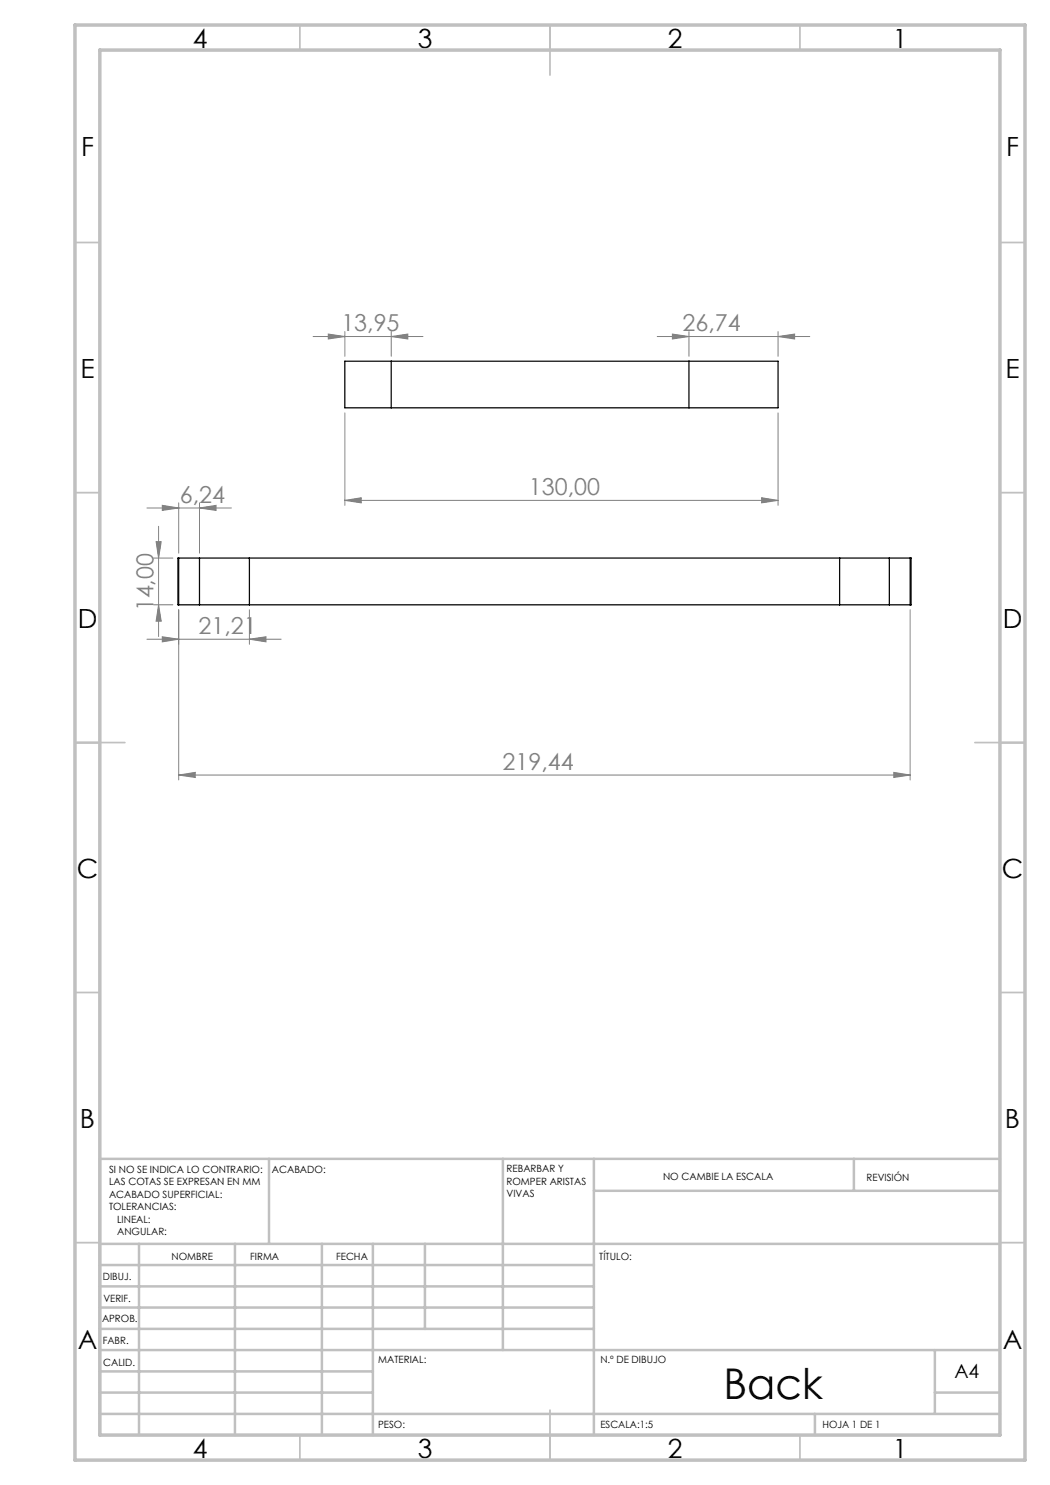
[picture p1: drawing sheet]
<svg xmlns="http://www.w3.org/2000/svg" width="210mm" height="297mm" viewBox="0 0 210 297" stroke-linecap="round" stroke-linejoin="round" font-family="sans-serif">
<g fill="none" stroke="#000" stroke-width=".25">
<path d="M78.2 72.2h-9.2v9.4h9.2M78.2 72.2v9.4M78.2 72.2h59.6M137.8 72.2h17.8v9.4h-17.8M137.8 72.2v9.4M78.2 81.6h59.6M35.7 111.6h-.1v9.4h.1M35.7 111.6h4.2M35.7 111.6v9.4M39.9 111.6h10M39.9 111.6v9.4M49.9 111.6v9.4"/>
<path d="M49.9 111.6h118M167.9 111.6h10M167.9 111.6v9.4M177.9 111.6h4.1M177.9 111.6v9.4M182 111.6h.2M182 111.6v9.4M182.2 111.6v9.4M35.7 121h4.2M39.9 121h10M49.9 121h118M167.9 121h10"/>
<path d="M177.9 121h4.1M182 121h.2"/>
</g>
<g fill="none" stroke="#808080" stroke-width=".2">
<path d="M62.6 67.3h22M65.7 66.8l3.3 .5-3.3 .5zM69 66.3v5M78.2 67.3l3.4-.5v1zM78.2 66.3v5M131.4 67.3h30.6M134.5 66.8l3.3 .5-3.3 .5zM137.8 66.3v5M155.6 67.3l3.3-.5v1zM155.6 66.3v5M69 82.6v18.5M152.3 99.6l3.3 .5-3.3 .5z"/>
<path d="M155.6 82.6v18.5M29.4 101.6h16.9M30.7 111.6h3.9M31.2 108.3h1l-.5 3.3zM31.7 105.3v22M32.5 101.1l3.2 .5-3.2 .5zM35.7 100.6v10M39.9 101.6l3.3-.5v1zM39.9 100.6v10M69 100.1l3.2-.5v1zM69 100.1h86.6M29.4 127.8h26.8"/>
<path d="M30.7 121h3.9M31.7 121l.5 3.2h-1zM32.5 127.3l3.2 .5-3.2 .6zM35.7 122v34M49.9 127.8l3.3-.5v1.1zM49.9 122v6.9M182 122v34M35.7 155l3.4-.5v1zM35.7 155h146.3M178.8 154.5l3.2 .5-3.2 .5z"/>
</g>
<g fill="none" stroke="#c0c0c0" stroke-width=".35">
<path d="M60 5v5M110 5v10M160 5v5M15 48.5h5M200 48.5h5M15 98.5h5M200 98.5h5M15 148.5h10M195 148.5h10M15 198.5h5M200 198.5h5M15 248.5h5"/>
<path d="M200 248.5h5M60 287v5M110 282v10M160 287v5"/>
</g>
<g fill="none" stroke="#c0c0c0" stroke-width=".5">
<path d="M53.8 231.8v17M100.6 231.8v38.2M118.8 231.8v55.2M118.8 238.2h81.2M170.8 231.8v6.4M200 231.8h-180v55.2M20 248.8h180M20 257.3h98.8M20 253h98.8M27.8 248.8v38.2M47 248.8v38.2M64.4 248.8v38.2"/>
<path d="M74.6 248.8v38.2M85 248.8v17M20 265.8h98.8M20 261.5h98.8M20 278.5h54.6M20 274.3h54.6M20 270h180M187 278.5h13M187 270v12.8M20 282.8h180M163 282.8v4.2"/>
</g>
<path d="M15 5h190v287h-190zM20 10h180v277h-180z" fill="none" stroke="#c0c0c0" stroke-width=".7"/>
<g fill="#808080">
<path d="M78.2 67.3l3.4-.5v1zM65.7 66.8l3.3 .5-3.3 .5zM39.9 101.6l3.3-.5v1zM32.5 101.1l3.2 .5-3.2 .5zM49.9 127.8l3.3-.5v1.1zM32.5 127.3l3.2 .5-3.2 .6z"/>
<path d="M69 100.1l3.2-.5v1zM152.3 99.6l3.3 .5-3.3 .5zM134.5 66.8l3.3 .5-3.3 .5zM155.6 67.3l3.3-.5v1zM35.7 155l3.4-.5v1zM178.8 154.5l3.2 .5-3.2 .5z"/>
<path d="M31.2 108.3h1l-.5 3.3zM31.7 121l.5 3.2h-1z"/>
</g>
<text font-size="8.5" x="144.7" y="279.7">Back</text>
<g font-size="5.3">
<text x="38.5" y="9.5">4</text>
<text x="83.5" y="9.5">3</text>
<text x="133.6" y="9.5">2</text>
<text x="178.6" y="9.5">1</text>
<text x="16.2" y="31.3">F</text>
<text x="201.2" y="31.3">F</text>
<text x="16.1" y="75.5">E</text>
<text x="201.1" y="75.5">E</text>
<text x="15.5" y="125.5">D</text>
<text x="200.5" y="125.5">D</text>
<text x="15.4" y="175.5">C</text>
<text x="200.4" y="175.5">C</text>
<text x="16" y="225.5">B</text>
<text x="201" y="225.5">B</text>
<text x="15.5" y="269.8">A</text>
<text x="200.5" y="269.8">A</text>
<text x="38.5" y="291.5">4</text>
<text x="83.5" y="291.5">3</text>
<text x="133.6" y="291.5">2</text>
<text x="178.6" y="291.5">1</text>
</g>
<g font-size="4.7" fill="#808080">
<text x="68.3" y="66.3">13,95</text>
<text x="136.5" y="66.3">26,74</text>
<text x="36" y="100.6">6,24</text>
<text x="105.8" y="99">130,00</text>
<text x="30.7" y="122.3" transform="rotate(-90 30.7 122.3)">14,00</text>
<text x="39.7" y="126.8">21,21</text>
<text x="100.5" y="154">219,44</text>
</g>
<text font-size="3.9" x="190.9" y="275.5">A4</text>
<g font-size="2">
<text x="21.8" y="234.6">SI NO SE INDICA LO CONTRARIO:</text>
<text x="21.8" y="237.1">LAS COTAS SE EXPRESAN EN MM</text>
<text x="21.8" y="239.6">ACABADO SUPERFICIAL:</text>
<text x="54.4" y="234.6">ACABADO:</text>
<text x="101.3" y="234.5">REBARBAR Y</text>
<text x="101.3" y="237">ROMPER ARISTAS</text>
<text x="101.3" y="239.5">VIVAS</text>
<text x="132.6" y="236">NO CAMBIE LA ESCALA</text>
<text x="173.3" y="236.2">REVISIÓN</text>
<text x="21.8" y="242.1">TOLERANCIAS:</text>
<text x="23.4" y="244.6">LINEAL:</text>
<text x="23.4" y="247.1">ANGULAR:</text>
<text x="34.3" y="252">NOMBRE</text>
<text x="50" y="251.9">FIRMA</text>
<text x="67.2" y="251.9">FECHA</text>
<text x="119.9" y="251.9">TÍTULO:</text>
<text x="20.6" y="256.1">DIBUJ.</text>
<text x="20.7" y="260.3">VERIF.</text>
<text x="20.4" y="264.4">APROB.</text>
<text x="20.5" y="268.8">FABR.</text>
<text x="20.7" y="273.1">CALID.</text>
<text x="75.6" y="272.5">MATERIAL:</text>
<text x="120.1" y="272.5">N.º DE DIBUJO</text>
<text x="75.6" y="285.5">PESO:</text>
<text x="120.1" y="285.6">ESCALA:1:5</text>
<text x="164.5" y="285.6">HOJA 1 DE 1</text>
</g>
</svg>
